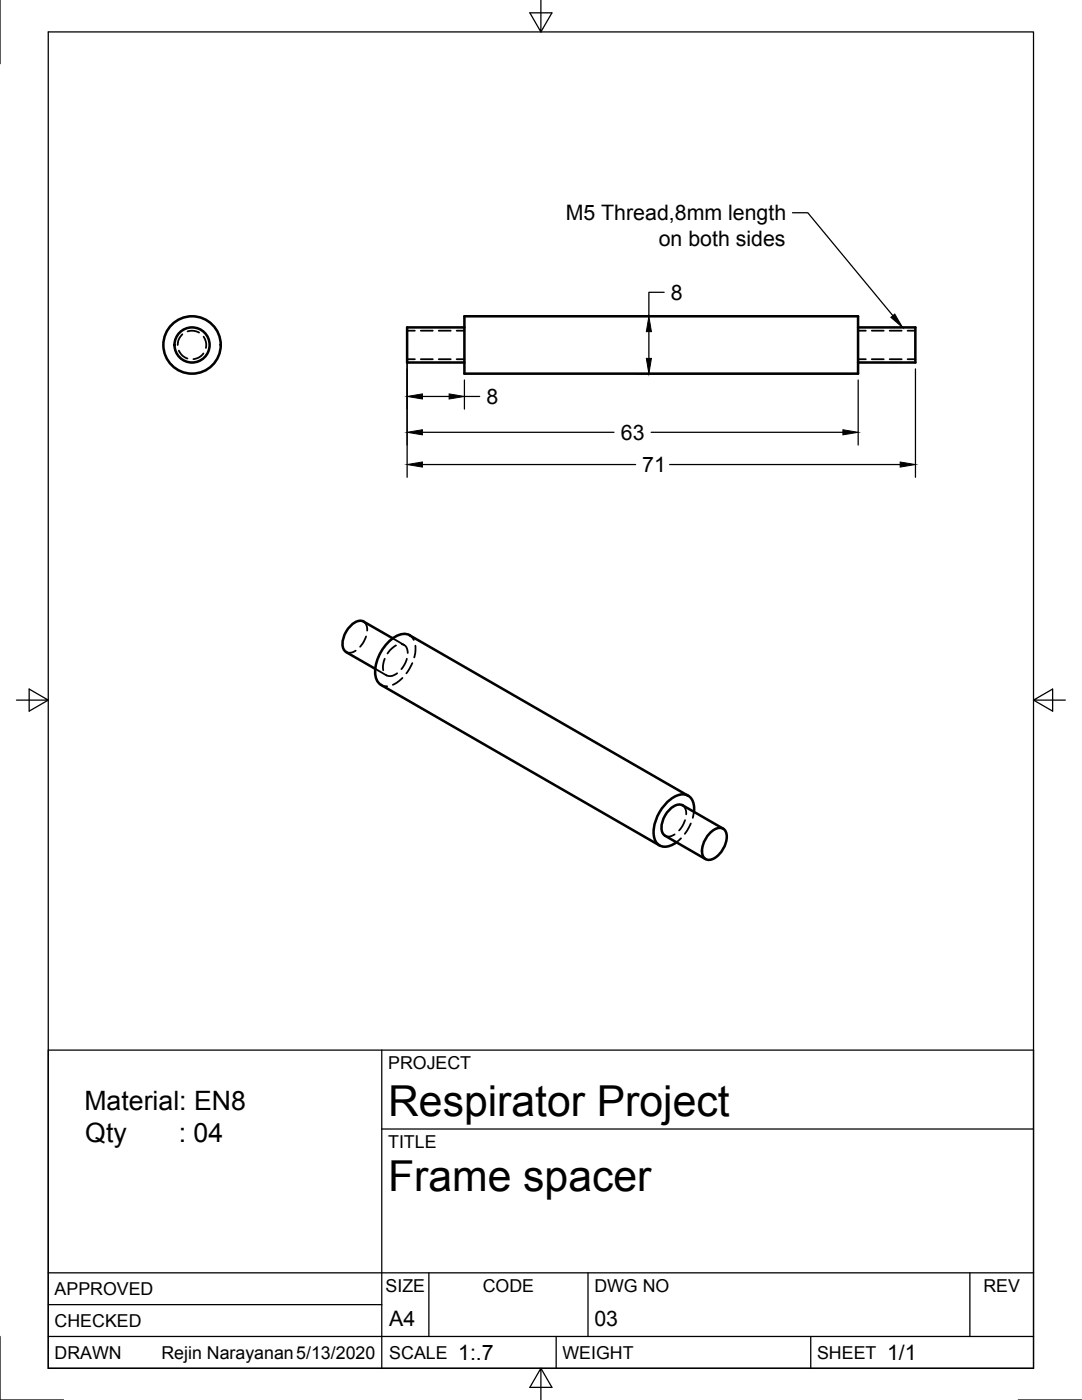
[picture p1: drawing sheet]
<svg xmlns="http://www.w3.org/2000/svg" width="216mm" height="279mm" viewBox="0 0 216 279" stroke-linecap="round" stroke-linejoin="round" font-family="sans-serif">
<!-- layer: Visible -->
<g fill="none" stroke="#000" stroke-width=".51">
<path d="M92.7 63.1h78.5v11.5h-78.5zM92.7 65.3h-11.5v7h11.5M171.2 65.3h11.4v7h-11.4M69 130.1l5.9 3.4M78.4 127.4l-5.8-3.4a2.68 2.68 0 0 0-3.1 1.4 4.2 4.2 0 0 0-.8 4.4l.4 .3M81.7 126.8l55.6 32M81.8 126.8a3.5 3.5 0 0 0-3.9 1 8.5 8.5 0 0 0-2.9 7.4l.6 1.1 .4 .4 55.6 32M138.5 162a2.71 2.71 0 0 0-2.3-3.5 6.7 6.7 0 0 0-5 4.4 5.2 5.2 0 0 0 0 5.5 2.87 2.87 0 0 0 3.8-.3M141.5 166.5a2.28 2.28 0 0 1 3-1 3.1 3.1 0 0 1 0 3.6 4.1 4.1 0 0 1-3 2.5 1.46 1.46 0 0 1-1.4-1.8 5.4 5.4 0 0 1 1.4-3.3zM144.3 165.4l-8.1-4.7a2.68 2.68 0 0 0-3 1.4 4.2 4.2 0 0 0-.8 4.4l8.4 5"/>
<circle cx="38.3" cy="68.8" r="5.7"/>
<circle cx="38.3" cy="68.8" r="3.5"/>
</g>
<!-- layer: Hidden -->
<g fill="none" stroke="#000" stroke-width=".36">
<path d="M35.7 70l.1 .2a2.62 2.62 0 0 0 1.6 1.3M36.4 66.7a2.96 2.96 0 0 0-.9 2.2M37.4 66.1h.3a2.84 2.84 0 0 1 2 .3M40.6 70.5a2.73 2.73 0 0 1-2 1.2M40.6 67.2h.1a2.82 2.82 0 0 1 .4 2.2M81.2 71.7h1.6M81.2 66h1.6M84 71.7h2.4M84 66h2.4M87.5 71.7h2.4M87.5 66h2.4M91.1 71.7h1.6"/>
<path d="M91.1 66h1.6M171.2 71.7h1.6M171.2 66h1.6M173.9 71.7h2.4M173.9 66h2.4M177.5 71.7h2.4M177.5 66h2.4M181.1 71.7h1.5M181.1 66h1.5M71 129.9l-1 .4-1-.2M72.6 124.1l.5 .7 .2 1.1M73 127l-.6 1.3-.5 .8"/>
<path d="M74.9 133.5l2.2 1.3M76 136.7l1.2 .3M76.8 131.5l-.4 1.4 .1 .9M78.4 127.4l2.2 1.3M79 128.8l-1.1 .9-.6 .7M79.2 134.4l-.2 .2a1.75 1.75 0 0 1-1.9 .1M80.2 128.6h.2a1.61 1.61 0 0 1 1 1.7M80.3 135.3l-1.2 1-.7 .4M81.2 131.5l-.3 .7-.8 1.3M81.7 126.8l.9 .9M82.3 132.3l-1.2 2.1M82.9 128.9v1.4l-.2 .9"/>
<path d="M134.6 166.5l-.6 .3a1.46 1.46 0 0 1-1.3 0M135.9 167.3l-.9 .8M136.2 160.7l.6 .8 .1 1M136.7 163.7l-.6 1.3-.6 .7M137.8 164.3l-1.1 2.1M138.5 162l-.3 1.2"/>
</g>
<!-- layer: Border -->
<path d="M0 0v12.7M9.6 6.4h196.6v266.7h-196.6zM107.9 0v6.4l-2.2-3.8h4.4l-2.2 3.8M3.3 139.7h6.3l-3.8-2.2v4.4l3.8-2.2M206.2 139.7l3.8 2.2v-4.4l-3.8 2.2h6.4M0 266.7v12.7h12.7M107.9 273.1l2.2 3.8h-4.4l2.2-3.8v6.3M203.2 279.4h12.7" fill="none" stroke="#000" stroke-width=".25"/>
<!-- layer: Titleblock -->
<path d="M9.6 209.6h196.6v63.5h-196.6zM76.2 209.6v63.5M76.2 225.3h130M9.6 254h196.6M85.6 254v12.7M117.3 254v12.7M193.5 254v12.7M9.6 266.7h196.6M9.6 260.4h66.6M111 266.7v6.4M161.8 266.7v6.4" fill="none" stroke="#000" stroke-width=".25"/>
<!-- layer: Dimensions -->
<g fill="none" stroke="#000" stroke-width=".25">
<path d="M132.5 58.3h-3v4.8M81.2 66.6v28.7M84.3 79.1h5.3M92.7 75.8v5.8M92.7 79.1h3M126.9 63.1h43.1M126.9 74.6h43.1M129.5 66.2v5.3M171.2 75.8v13M182.7 73.6v21.7M84.3 92.7h42.5M84.3 86.3h38.2"/>
<path d="M129.9 86.3h38.3M133.6 92.7h46"/>
</g>
<path d="M81.2 79.1l3.1-.5v1zM89.6 78.6l3.1 .5-3.1 .5zM129 71.5h1l-.5 3.1zM129.5 63.1l.5 3.1h-1zM81.2 92.7l3.1-.5v1zM81.2 86.3l3.1-.5v1zM168.2 85.8l3 .5-3 .5zM179.6 92.2l3.1 .5-3.1 .5z" fill="#000" stroke="#000" stroke-width=".2"/>
<!-- layer: Annotations -->
<path d="M177.8 63.3l.7-.6 1.6 2.6z" fill="#000" stroke="#000" stroke-width=".2"/>
<path d="M158.1 42.5h3.1l17 20.5" fill="none" stroke="#000" stroke-width=".25"/>
<g font-size="8.5">
<text x="77.4" y="222.8">Respirator Project</text>
<text x="77.4" y="237.8">Frame spacer</text>
</g>
<g font-size="5.3">
<text x="16.8" y="221.4">Material: EN8</text>
<text x="17" y="227.9">Qty</text>
<text x="35.7" y="227.9">: 04</text>
</g>
<g font-size="4.3">
<text x="112.9" y="44">M5 Thread,8mm length</text>
<text x="131.4" y="49">on both sides</text>
<text x="133.9" y="59.8">8</text>
<text x="97.1" y="80.6">8</text>
<text x="123.9" y="87.8">63</text>
<text x="128.2" y="94.2">71</text>
<text x="77.7" y="264.5">A4</text>
<text x="118.6" y="264.5">03</text>
<text x="91.4" y="271.4">1:.7</text>
<text x="177" y="271.4">1/1</text>
</g>
<g font-size="3.5">
<text x="77.4" y="213.4">PROJECT</text>
<text x="77.4" y="229.1">TITLE</text>
<text x="76.9" y="257.8">SIZE</text>
<text x="96.3" y="257.8">CODE</text>
<text x="118.6" y="257.8">DWG NO</text>
<text x="196.2" y="257.8">REV</text>
<text x="10.9" y="258.5">APPROVED</text>
<text x="10.9" y="264.8">CHECKED</text>
<text x="10.9" y="271.2">DRAWN</text>
<text x="32.2" y="271.2">Rejin Narayanan5/13/2020</text>
<text x="77.7" y="271.2">SCALE</text>
<text x="112.2" y="271.2">WEIGHT</text>
<text x="163" y="271.2">SHEET</text>
</g>
</svg>
